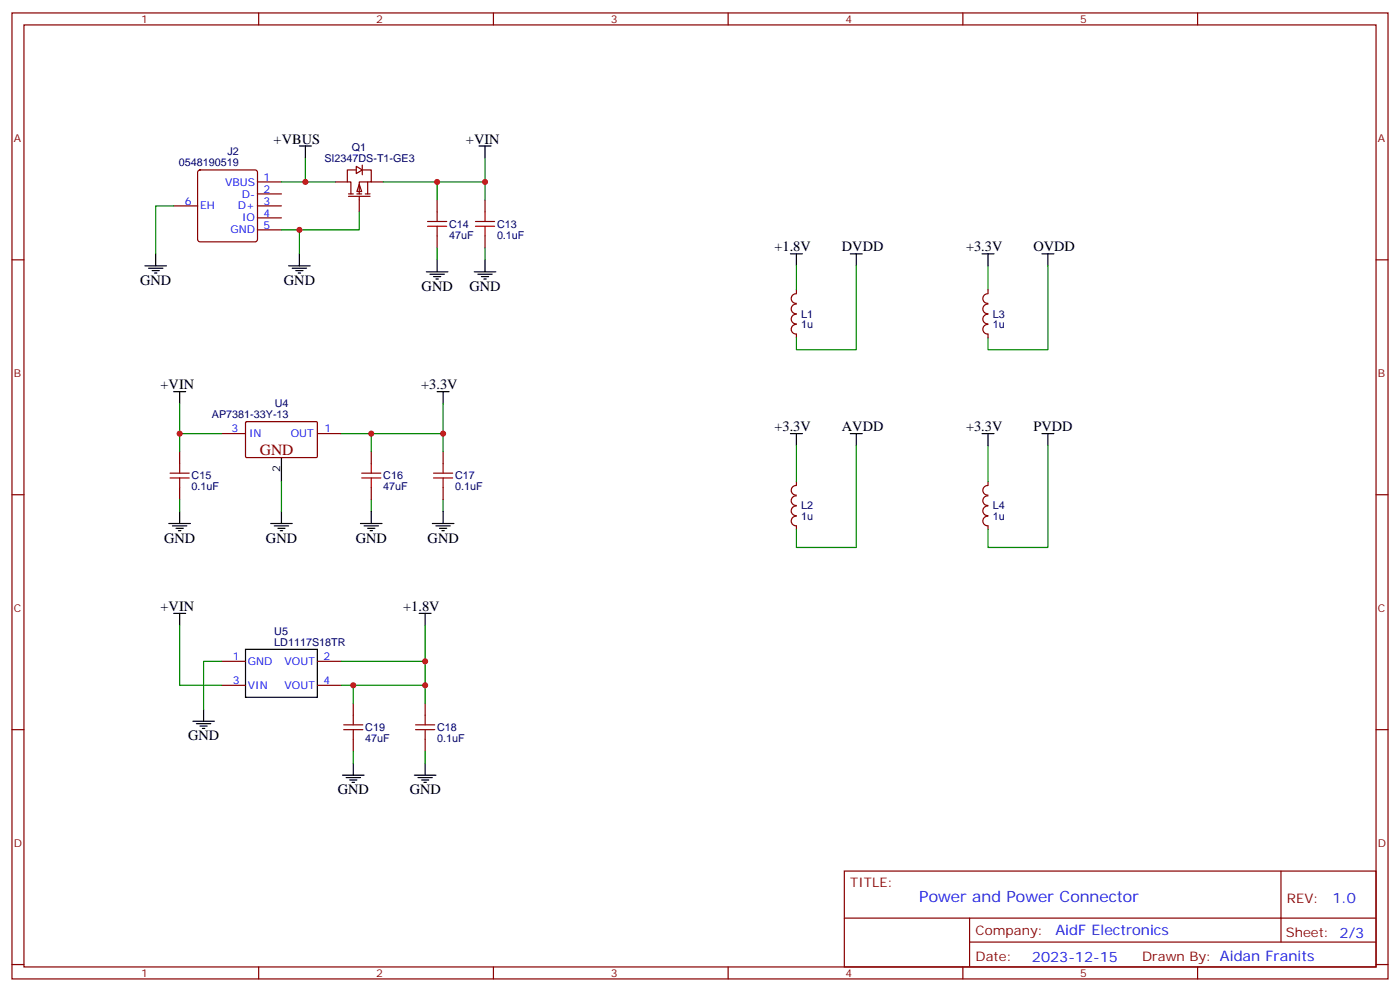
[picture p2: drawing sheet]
<svg xmlns="http://www.w3.org/2000/svg" width="412mm" height="292mm" viewBox="0 0 412 292" stroke-linecap="round" stroke-linejoin="round" font-family="sans-serif">
<g fill="none" stroke="#870000" stroke-width=".35">
<path d="M3.5 3.8h405.4v284.3h-405.4zM7.1 7.3h398.2v277.3h-398.2zM76.2 3.8v3.5M145.3 3.8v3.5M214.5 3.8v3.5M283.6 3.8v3.5M352.8 3.8v3.5M58.4 50.2l.5-.2h16.2l.5 .2 .2 .5v19.8l-.2 .5-.5 .2h-16.2l-.5-.2-.2-.5v-19.8zM75.8 53.6h7.1M75.8 57.1h7.1M98.8 53.6h3.5M102.7 57.1h1.4"/>
<path d="M102.7 57.8h6.3M105.1 50h-2.8v3.6h1.1v3.5M105.1 57.1h1.4M105.8 54.3l.7 2.1h-1.4zM105.8 57.8v4.6M106.9 50h2.5v3.6h-3.6v3.5M107.6 57.1h1.4M108.3 53.6v3.5M109.4 53.6h3.5M3.5 76.5h3.6M51.2 60.6h7M75.8 60.6h7.1"/>
<path d="M75.8 64.1h7.1M75.8 67.7h7.1M405.3 76.5h3.6M3.5 145.6h3.6M405.3 145.6h3.6M3.5 214.8h3.6M405.3 214.8h3.6M248.7 256.4h156.6v28.2h-156.6zM377.3 256.4v20.9M248.7 270.2h156.5M285.6 277.3h119.6M285.6 270.2v14.2"/>
<path d="M3.5 283.9h3.6M76.2 284.6v3.5M145.3 284.6v3.5M214.5 284.6v3.5M283.6 284.6v3.5M352.8 284.6v3.5M405.3 283.9h3.6"/>
</g>
<path d="M141.1 43h3.5M142.9 43v3.5M42.7 78.2h6.3M43.7 79h4.3M44.8 79.7h2.1M45.9 74.7v3.5M85 78.2h6.4M86.1 79h4.2M87.1 79.7h2.2M88.2 74.7v3.5M45.5 80.4h.7M87.8 80.4h.7" fill="none" stroke="#000" stroke-width=".35"/>
<path d="M51.2 60.6h-5.3v14.1M82.9 67.7h5.3v7" fill="none" stroke="#008700" stroke-width=".35"/>
<path d="M105 49l1.7 1-1.7 1.1z" fill="#fff" stroke="#870000" stroke-width=".35"/>
<g fill="none" stroke="#870000" stroke-width=".35">
<path d="M106.7 48.6v2.8M128.8 58.8v3.6M142.9 58.8v3.6M128.8 69.4v3.6M142.9 69.4v3.6M234.6 92.5a1.41 1.41 0 0 0-1.5 1.4 1.41 1.41 0 0 0 1.5 1.4M234.6 89.5a1.41 1.41 0 0 0-1.5 1.4 1.41 1.41 0 0 0 1.5 1.4M234.6 95.5a1.41 1.41 0 0 0-1.5 1.4 1.41 1.41 0 0 0 1.5 1.4M234.6 86.5a1.41 1.41 0 0 0-1.5 1.4 1.41 1.41 0 0 0 1.5 1.4M234.6 85.3v1.1M234.6 98.4v1M291 92.5a1.41 1.41 0 0 0-1.5 1.4 1.41 1.41 0 0 0 1.5 1.4"/>
<path d="M291 89.5a1.41 1.41 0 0 0-1.5 1.4 1.41 1.41 0 0 0 1.5 1.4M291 95.5a1.41 1.41 0 0 0-1.5 1.4 1.41 1.41 0 0 0 1.5 1.4M291 86.5a1.41 1.41 0 0 0-1.5 1.4 1.41 1.41 0 0 0 1.5 1.4M291 85.3v1.1M291 98.4v1M52.9 132.9v3.6M65.3 127.6h7M72.4 124.3l.3-.2 20.6 .1 .2 .3-.1 10-.3 .2-20.6-.1-.2-.3zM93.5 127.6h7M109.4 132.9v3.6M130.5 132.9v3.6M52.9 143.5v3.5"/>
<path d="M109.4 143.5v3.5M130.5 143.5v3.5M234.6 149a1.41 1.41 0 0 0-1.5 1.4 1.41 1.41 0 0 0 1.5 1.4M234.6 146a1.41 1.41 0 0 0-1.5 1.4 1.41 1.41 0 0 0 1.5 1.4M234.6 151.9a1.41 1.41 0 0 0-1.5 1.5 1.41 1.41 0 0 0 1.5 1.4M234.6 142.9a1.41 1.41 0 0 0-1.5 1.4 1.41 1.41 0 0 0 1.5 1.4M234.6 141.7v1.1M234.6 154.8v1.1M291 149a1.41 1.41 0 0 0-1.5 1.4 1.41 1.41 0 0 0 1.5 1.4M291 146a1.41 1.41 0 0 0-1.5 1.4 1.41 1.41 0 0 0 1.5 1.4M291 151.9a1.41 1.41 0 0 0-1.5 1.5 1.41 1.41 0 0 0 1.5 1.4M291 142.9a1.41 1.41 0 0 0-1.5 1.4 1.41 1.41 0 0 0 1.5 1.4"/>
<path d="M291 141.7v1.1M291 154.8v1.1M65.3 194.7h7M93.5 194.7h7M65.3 201.7h7M93.5 201.7h7M104.1 207v3.5M104.1 217.6v3.5M125.2 207v3.5M125.2 217.6v3.5"/>
</g>
<g fill="none" stroke="#a10000" stroke-width=".35">
<path d="M125.9 66.6h5.7M125.9 65.2h5.7M128.8 62.4v2.8M128.8 66.6v2.8M140.1 66.6h5.6M140.1 65.2h5.6M142.9 62.4v2.8M142.9 66.6v2.8M50.1 139.3h5.6M52.9 136.5v2.8M106.5 139.3h5.7M109.4 136.5v2.8"/>
<path d="M127.7 139.3h5.6M130.5 136.5v2.8M50.1 140.7h5.6M52.9 140.7v2.8M106.5 140.7h5.7M109.4 140.7v2.8M127.7 140.7h5.6M130.5 140.7v2.8M101.2 214.8h5.7M101.2 213.4h5.7M104.1 210.5v2.9M104.1 214.8v2.8"/>
<path d="M122.4 214.8h5.7M122.4 213.4h5.7M125.2 210.5v2.9M125.2 214.8v2.8"/>
</g>
<g fill="none" stroke="#008700" stroke-width=".35">
<path d="M82.9 53.6h15.9M90 46.5v7.1M128.8 53.6v5.2M142.9 46.5v7.1h-30M142.9 53.6v5.2M105.8 62.4v5.3h-17.6M128.8 73v3.5M142.9 73v3.5M234.6 78.2v7.1M252.2 78.2v24.7h-17.6v-3.5M291 78.2v7.1M308.7 78.2v24.7h-17.7v-3.5"/>
<path d="M52.9 118.8v8.8h12.4M130.5 118.8v8.8h-30M52.9 127.6v5.3M109.4 127.6v5.3M130.5 127.6v5.3M234.6 131.2v10.5M252.2 131.2v29.9h-17.6v-5.2M291 131.2v10.5M308.7 131.2v29.9h-17.7v-5.2M52.9 147v3.6M82.9 141.7v8.9M109.4 147v3.6"/>
<path d="M130.5 147v3.6M52.9 184.1v17.6h12.4M65.3 194.7h-5.3v14.1M100.5 194.7h24.7v12.3M125.2 184.1v10.6M100.5 201.7h24.7M104.1 201.7v5.3M104.1 221.1v3.5M125.2 221.1v3.5"/>
</g>
<g fill="none" stroke="#000" stroke-width=".35">
<path d="M88.2 43h3.5M90 43v3.5M128.8 76.5v3.5M142.9 76.5v3.5M232.8 74.7h3.6M234.6 74.7v3.5M250.5 74.7h3.5M252.2 74.7v3.5M289.3 74.7h3.5M291 74.7v3.5M306.9 74.7h3.5M308.7 74.7v3.5"/>
<path d="M125.6 80h6.3M126.6 80.7h4.3M127.7 81.4h2.1M128.4 82.1h.7M139.7 80h6.3M140.8 80.7h4.2M141.8 81.4h2.1M142.5 82.1h.7M51.2 115.3h3.5M52.9 115.3v3.5M128.8 115.3h3.5M130.5 115.3v3.5"/>
<path d="M82.9 134.7v7M232.8 127.6h3.6M234.6 127.6v3.6M250.5 127.6h3.5M252.2 127.6v3.6M289.3 127.6h3.5M291 127.6v3.6M306.9 127.6h3.5M308.7 127.6v3.6M49.7 154.1h6.4M50.8 154.8h4.2M51.9 155.5h2.1"/>
<path d="M52.6 156.2h.7M52.9 150.6v3.5M79.7 154.1h6.4M80.8 154.8h4.2M81.8 155.5h2.2M82.5 156.2h.8M82.9 150.6v3.5M106.2 154.1h6.3M107.2 154.8h4.3M108.3 155.5h2.1M109 156.2h.7M109.4 150.6v3.5"/>
<path d="M127.4 154.1h6.3M128.4 154.8h4.2M129.5 155.5h2.1M130.2 156.2h.7M130.5 150.6v3.5M51.2 180.6h3.5M52.9 180.6v3.5M72.3 191.1h21.2v14.1h-21.2zM123.5 180.6h3.5M125.2 180.6v3.5M56.8 212.3h6.3M57.9 213h4.2"/>
<path d="M58.9 213.7h2.1M59.6 214.4h.7M60 208.8v3.5M100.9 228.2h6.3M102 228.9h4.2M103 229.6h2.1M103.7 230.3h.7M104.1 224.6v3.6M122.1 228.2h6.3M123.1 228.9h4.3M124.2 229.6h2.1M124.9 230.3h.7"/>
<path d="M125.2 224.6v3.6"/>
</g>
<g fill="#c00">
<circle cx="142.9" cy="53.6" r=".88"/>
<circle cx="128.8" cy="53.6" r=".88"/>
<circle cx="90" cy="53.6" r=".88"/>
<circle cx="88.2" cy="67.7" r=".88"/>
<circle cx="52.9" cy="127.6" r=".88"/>
<circle cx="109.4" cy="127.6" r=".88"/>
<circle cx="130.5" cy="127.6" r=".88"/>
<circle cx="125.2" cy="201.7" r=".88"/>
<circle cx="104.1" cy="201.7" r=".88"/>
<circle cx="125.2" cy="194.7" r=".88"/>
</g>
<text font-size="4.6" fill="#800" x="76.5" y="134">GND</text>
<text font-size="4.6" fill="#00f" x="270.8" y="265.4">Power and Power Connector</text>
<g font-size="4.2">
<text x="80.6" y="42.3">+VBUS</text>
<text x="137.2" y="42.3">+VIN</text>
<text x="228.1" y="74">+1.8V</text>
<text x="248" y="74">DVDD</text>
<text x="284.6" y="74">+3.3V</text>
<text x="304.4" y="74">OVDD</text>
<text x="41.3" y="83.9">GND</text>
<text x="83.6" y="83.9">GND</text>
<text x="124.2" y="85.7">GND</text>
<text x="138.3" y="85.7">GND</text>
<text x="47.3" y="114.6">+VIN</text>
<text x="124.1" y="114.6">+3.3V</text>
<text x="228.1" y="126.9">+3.3V</text>
<text x="248" y="126.9">AVDD</text>
<text x="284.6" y="126.9">+3.3V</text>
<text x="304.4" y="126.9">PVDD</text>
<text x="48.4" y="159.7">GND</text>
<text x="78.3" y="159.7">GND</text>
<text x="104.8" y="159.7">GND</text>
<text x="126" y="159.7">GND</text>
<text x="47.3" y="179.8">+VIN</text>
<text x="118.8" y="179.8">+1.8V</text>
<text x="55.4" y="217.9">GND</text>
<text x="99.5" y="233.8">GND</text>
<text x="120.7" y="233.8">GND</text>
</g>
<g font-size="4.2" fill="#00f">
<text x="392.5" y="265.7">1.0</text>
<text x="310.9" y="275.2">AidF Electronics</text>
<text x="304" y="283">2023-12-15</text>
</g>
<g font-size="3.9" fill="#800">
<text x="250.5" y="261">TITLE:</text>
<text x="379.1" y="265.7">REV:</text>
<text x="287.4" y="275.2">Company:</text>
<text x="378.7" y="275.8">Sheet: 2/3</text>
<text x="287.4" y="282.9">Date:</text>
<text x="336.4" y="282.9">Drawn By: Aidan Franits</text>
</g>
<g font-size="3.2" fill="#800">
<text x="41.6" y="6.8">1</text>
<text x="110.8" y="6.8">2</text>
<text x="179.9" y="6.8">3</text>
<text x="249.1" y="6.8">4</text>
<text x="318.2" y="6.8">5</text>
<text x="4.1" y="41.9">A</text>
<text x="405.9" y="41.9">A</text>
<text x="4.1" y="111.1">B</text>
<text x="405.9" y="111.1">B</text>
<text x="4.1" y="180.2">C</text>
<text x="405.9" y="180.2">C</text>
<text x="4.1" y="249.3">D</text>
<text x="405.9" y="249.3">D</text>
<text x="41.6" y="287.6">1</text>
<text x="110.8" y="287.6">2</text>
<text x="179.9" y="287.6">3</text>
<text x="249.1" y="287.6">4</text>
<text x="318.2" y="287.6">5</text>
</g>
<g font-size="3.2" fill="#000080">
<text x="67" y="45.6">J2</text>
<text x="95.5" y="47.6">SI2347DS-T1-GE3</text>
<text x="103.6" y="44.3">Q1</text>
<text x="52.7" y="48.8">0548190519</text>
<text x="132.3" y="70.3">47uF</text>
<text x="132.3" y="67">C14</text>
<text x="146.4" y="70.3">0.1uF</text>
<text x="146.4" y="67">C13</text>
<text x="236" y="93.5">L1</text>
<text x="292.5" y="93.5">L3</text>
<text x="236" y="96.7">1u</text>
<text x="292.5" y="96.7">1u</text>
<text x="80.9" y="119.9">U4</text>
<text x="62.4" y="123">AP7381-33Y-13</text>
<text x="56.4" y="141.1">C15</text>
<text x="112.9" y="141.1">C16</text>
<text x="134.1" y="141.1">C17</text>
<text x="56.4" y="144.3">0.1uF</text>
<text x="112.9" y="144.3">47uF</text>
<text x="134.1" y="144.3">0.1uF</text>
<text x="236" y="149.9">L2</text>
<text x="292.5" y="149.9">L4</text>
<text x="236" y="153.1">1u</text>
<text x="292.5" y="153.1">1u</text>
<text x="80.8" y="190.1">LD1117S18TR</text>
<text x="80.8" y="186.9">U5</text>
<text x="107.6" y="215.2">C19</text>
<text x="128.8" y="215.2">C18</text>
<text x="107.6" y="218.4">47uF</text>
<text x="128.8" y="218.4">0.1uF</text>
</g>
<g font-size="3.2" fill="#00f">
<text x="77.6" y="53.2">1</text>
<text x="66.3" y="54.6">VBUS</text>
<text x="71.3" y="58.1">D-</text>
<text x="77.6" y="56.7">2</text>
<text x="54.4" y="60.3">6</text>
<text x="58.9" y="61.7">EH</text>
<text x="70.1" y="61.7">D+</text>
<text x="71.3" y="65.2">IO</text>
<text x="77.6" y="60.3">3</text>
<text x="77.6" y="63.8">4</text>
<text x="67.9" y="68.7">GND</text>
<text x="77.6" y="67.3">5</text>
<text x="68.2" y="127.3">3</text>
<text x="73.4" y="128.7">IN</text>
<text x="85.7" y="128.7">OUT</text>
<text x="95.6" y="127.3">1</text>
<text x="68.5" y="194.3">1</text>
<text x="73" y="195.7">GND</text>
<text x="83.8" y="195.7">VOUT</text>
<text x="95.2" y="194.3">2</text>
<text x="68.5" y="201.4">3</text>
<text x="73" y="202.8">VIN</text>
<text x="83.8" y="202.8">VOUT</text>
<text x="95.2" y="201.4">4</text>
</g>
<text font-size="3.2" x="82.5" y="138.8" transform="rotate(-90 82.5 138.8)">2</text>
</svg>
